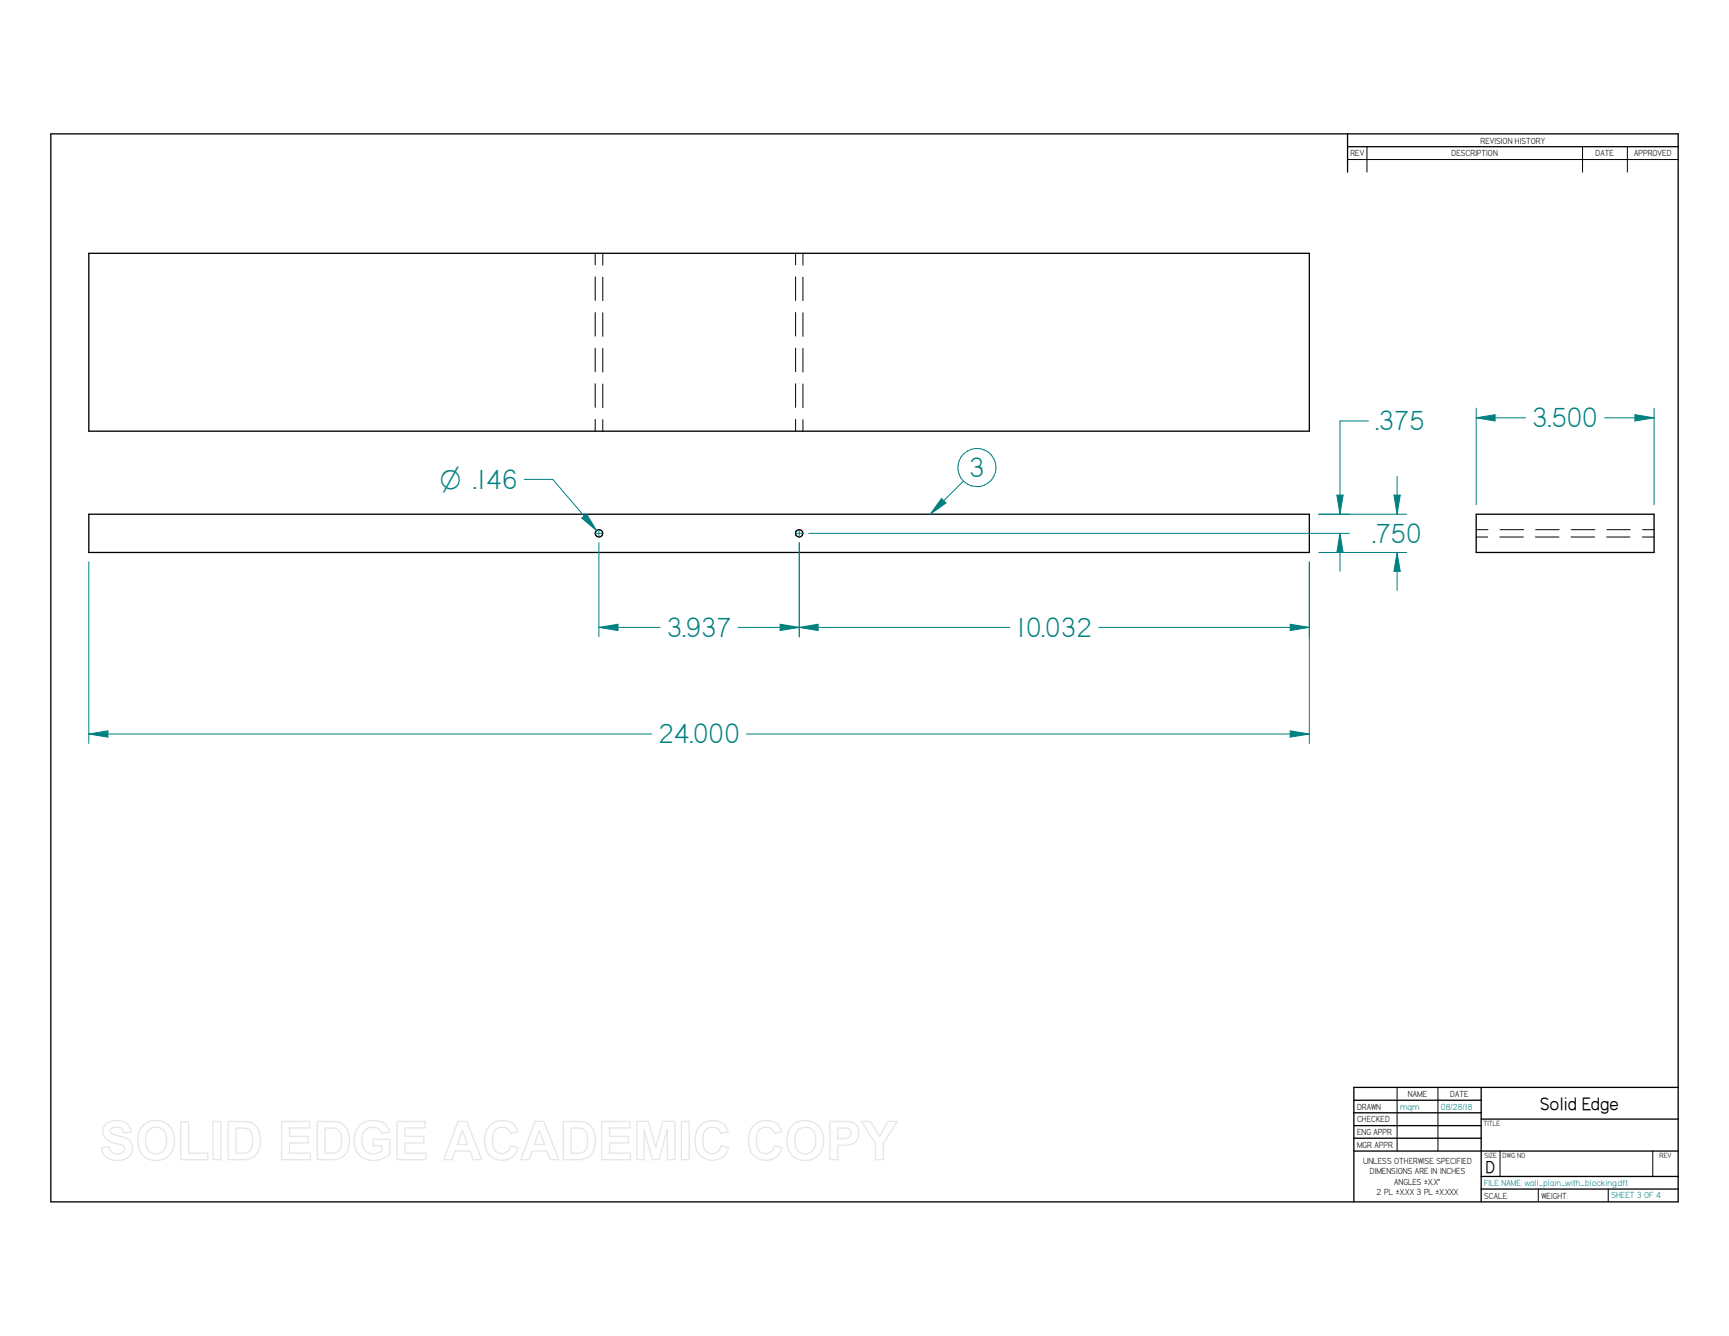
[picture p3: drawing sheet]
<svg xmlns="http://www.w3.org/2000/svg" width="279mm" height="216mm" viewBox="0 0 279 216" stroke-linecap="round" stroke-linejoin="round" font-family="sans-serif">
<g fill="none" stroke="#000" stroke-width=".21">
<path d="M8.2 21.6h263v172.6h-263zM217.8 21.6v6.2M217.8 23.7h53.4M14.4 40.9h197.2v28.8h-197.2zM14.4 83.1h197.2v6.2h-197.2zM238.5 83.1h28.8v6.2h-28.8zM218.8 177.8h20.6M218.8 179.8h20.6M239.4 175.7v18.5M271.2 175.7h-52.4v18.5M218.8 181.9h20.6M218.8 183.9h20.6"/>
<path d="M218.8 186h52.4M239.4 180.8h31.8M239.4 190.1h31.8M239.4 192.2h31.8"/>
<circle cx="96.8" cy="86.2" r=".6"/>
<circle cx="129.2" cy="86.2" r=".59"/>
</g>
<g fill="none" stroke="#000" stroke-width=".16">
<path d="M217.8 25.8h53.4M220.9 23.7v4.1M255.7 23.7v4.1M263 23.7v4.1M96.2 40.9v1.9M96.2 44.7v3.9M96.2 50.5v3.8M96.2 56.3v3.8M97.4 40.9v1.9M97.4 44.8v3.8M97.4 50.5v3.9M97.4 56.3v3.8"/>
<path d="M128.6 40.9v1.9M128.6 44.7v3.9M128.6 50.5v3.8M128.6 56.3v3.8M129.8 40.9v1.9M129.8 44.8v3.8M129.8 50.5v3.9M129.8 56.3v3.8M96.2 62v3.8M96.2 67.8v1.9M97.4 62.1v3.8M97.4 67.8v1.9"/>
<path d="M128.6 62v3.8M128.6 67.8v1.9M129.8 62.1v3.8M129.8 67.8v1.9M238.5 86.8h1.9M238.5 85.6h2M242.4 86.8h3.8M242.4 85.6h3.8M248.1 86.8h3.8M248.2 85.6h3.8M253.9 86.8h3.8M253.9 85.6h3.8"/>
<path d="M259.6 86.8h3.8M259.7 85.6h3.7M265.4 86.8h1.9M265.4 85.6h1.9M225.8 175.7v10.3M232.4 175.7v10.3M242.4 186v4.1M248.6 192.2v2M259.9 192.2v2M267.1 186v4.1"/>
</g>
<path d="M216.5 68h4.6M96.3 86.2h1M96.8 85.7v1M128.7 86.2h1M129.2 85.7v1M130.7 86.2h87.4M213.1 83.1h5M216 80h1l-.5 3.1z" fill="none" stroke="#008080" stroke-width=".16"/>
<path d="M216 80h1l-.5 3.1z" fill="#008080"/>
<path d="M216.5 86.2l.5 3.1h-1z" fill="none" stroke="#008080" stroke-width=".16"/>
<path d="M216.5 86.2l.5 3.1h-1z" fill="#008080"/>
<path d="M216.5 68v15.1M213.1 83.1h14.2M213.1 89.3h14.2M216.5 86.2v6.1M225.3 80h1l-.5 3.1z" fill="none" stroke="#008080" stroke-width=".16"/>
<path d="M225.3 80h1l-.5 3.1z" fill="#008080"/>
<path d="M225.8 89.3l.5 3h-1z" fill="none" stroke="#008080" stroke-width=".16"/>
<path d="M225.8 89.3l.5 3h-1z" fill="#008080"/>
<path d="M225.8 77v6.1M14.4 90.8v29.3M211.6 90.8v29.3M225.8 89.3v6.1M208.5 118.1l3.1 .5-3.1 .5z" fill="none" stroke="#008080" stroke-width=".16"/>
<path d="M208.5 118.1l3.1 .5-3.1 .5z" fill="#008080"/>
<path d="M14.4 118.6l3-.5v1z" fill="none" stroke="#008080" stroke-width=".16"/>
<path d="M14.4 118.6l3-.5v1z" fill="#008080"/>
<path d="M238.5 66v15.6M264.2 67l3.1 .5-3.1 .5zM267.3 66v15.6M14.4 118.6h90.9M120.6 118.6h91" fill="none" stroke="#008080" stroke-width=".16"/>
<path d="M264.2 67l3.1 .5-3.1 .5z" fill="#008080"/>
<path d="M238.5 67.5l3.1-.5v1z" fill="none" stroke="#008080" stroke-width=".16"/>
<path d="M238.5 67.5l3.1-.5v1z" fill="#008080"/>
<path d="M84.7 77.5h4.6l7.1 8.2M238.5 67.5h8M259.3 67.5h8M94 83.7l.8-.6 1.6 2.6z" fill="none" stroke="#008080" stroke-width=".16"/>
<path d="M94 83.7l.8-.6 1.6 2.6z" fill="#008080"/>
<path d="M129.2 87.7v15.2M211.6 90.8v12.1M208.5 100.9l3.1 .5-3.1 .5z" fill="none" stroke="#008080" stroke-width=".16"/>
<path d="M208.5 100.9l3.1 .5-3.1 .5z" fill="#008080"/>
<path d="M129.2 101.4l3-.5v1z" fill="none" stroke="#008080" stroke-width=".16"/>
<path d="M129.2 101.4l3-.5v1z" fill="#008080"/>
<path d="M96.8 87.7v15.2M129.2 87.7v15.2M126.1 100.9l3.1 .5-3.1 .5zM129.2 101.4h34M177.5 101.4h34.1" fill="none" stroke="#008080" stroke-width=".16"/>
<path d="M126.1 100.9l3.1 .5-3.1 .5z" fill="#008080"/>
<path d="M96.8 101.4l3.1-.5v1z" fill="none" stroke="#008080" stroke-width=".16"/>
<path d="M96.8 101.4l3.1-.5v1z" fill="#008080"/>
<path d="M155.7 77.7l-5.4 5.4M96.8 101.4h9.9M119.3 101.4h9.9" fill="none" stroke="#008080" stroke-width=".16"/>
<path d="M152.1 80.6l.8 .7-2.6 1.8z" fill="#008080"/>
<g fill="none" stroke="#008080" stroke-width=".16">
<path d="M152.1 80.6l.8 .7-2.6 1.8z"/>
<circle cx="157.9" cy="75.6" r="3.1"/>
</g>
<g fill="none" stroke="#e6e6e6" stroke-width=".21">
<path d="M17.2 181.6a2.98 2.98 0 0 1 3.6 .3l.4 1.1h-1.2a.91 .91 0 0 0-1.2-.8h-.3a.58 .58 0 0 0-.7 .5 .58 .58 0 0 0 .6 .6 5.9 5.9 0 0 1 2.6 1.1 1.94 1.94 0 0 1 .2 2.1 1.94 1.94 0 0 1-1.9 1 2.34 2.34 0 0 1-2.9-2l1.2-.2a1.32 1.32 0 0 0 1.2 1.2 1.32 1.32 0 0 0 1.4-.9 1.21 1.21 0 0 0-1.3-.8 2.38 2.38 0 0 1-2.2-1.6 1.69 1.69 0 0 1 .5-1.6zM23.3 181.7a3.1 3.1 0 0 1 3.6-.1 3.1 3.1 0 0 1 1.3 3.3 2.99 2.99 0 0 1-3.5 2.6 2.99 2.99 0 0 1-2.4-3.6 2.83 2.83 0 0 1 1-2.2zM24 182.7a1.73 1.73 0 0 1 2.1-.3 1.73 1.73 0 0 1 .8 1.9 1.8 1.8 0 0 1-2.4 2 2.58 2.58 0 0 1-.5-3.6zM29.2 181.3h1.3v5.1h3.1v1h-4.4zM34.4 181.2h1.3v6.2h-1.3zM36.9 181.2h2.3a2.52 2.52 0 0 1 2.9 2.7 2.83 2.83 0 0 1-2.3 3.5h-2.9zM38.1 182.3a2.87 2.87 0 0 1 2.2 .3 3.2 3.2 0 0 1 0 3.4l-.7 .3-1.5 .1zM45.5 181.2h4.5v1.1h-3.2v1.3h3v1.1h-3v1.7h3.4v1h-4.7zM51.3 181.2h2.3a2.52 2.52 0 0 1 2.9 2.7 2.83 2.83 0 0 1-2.3 3.5h-2.9zM52.5 182.3a2.87 2.87 0 0 1 2.2 .3 3.2 3.2 0 0 1 0 3.4l-.7 .3-1.5 .1zM58.1 181.9a3.4 3.4 0 0 1 4.3-.1l.5 1.2-1.2 .2a1.64 1.64 0 0 0-1.8-1 1.64 1.64 0 0 0-1.4 1.6 2.17 2.17 0 0 0 1.4 2.6h.9l.9-.5v-.7h-1.4v-1.1h2.7v2.5a3.8 3.8 0 0 1-5 0 3.8 3.8 0 0 1 .1-4.7zM64.2 181.2h4.5v1.1h-3.3v1.3h3.1v1.1h-3.1v1.7h3.4v1h-4.6z"/>
<path d="M74 181.2h1.4l2.5 6.2h-1.4l-.6-1.4h-2.4l-.4 1.4h-1.4zM74.7 182.7l.9 2.3h-1.7zM79.1 181.9a2.86 2.86 0 0 1 4.3 .3l.3 .7-1.2 .3a1.49 1.49 0 0 0-1.7-1 1.49 1.49 0 0 0-1.2 1.5v.5a1.76 1.76 0 0 0 1.5 2.2 1.53 1.53 0 0 0 1.4-1.3l1.2 .4a2.78 2.78 0 0 1-3.2 1.9 2.78 2.78 0 0 1-2.2-3.1 3.5 3.5 0 0 1 .8-2.4zM86.4 181.2h1.5l2.4 6.2h-1.4l-.5-1.4h-2.4l-.5 1.4h-1.3zM87.2 182.7l.8 2.3h-1.6zM91 181.2h2.3a2.52 2.52 0 0 1 2.9 2.7 2.83 2.83 0 0 1-2.2 3.5h-3zM92.3 182.3a2.87 2.87 0 0 1 2.1 .3 3.2 3.2 0 0 1 .1 3.4l-.7 .3-1.5 .1zM97.2 181.2h4.6v1.1h-3.3v1.3h3.1v1.1h-3.1v1.7h3.4v1h-4.7zM102.9 181.2h1.9l1.2 4.2 1.1-4.2h2v6.2h-1.2l-.1-4.9-1.3 4.9h-1.1l-1.3-4.9v4.9h-1.2zM110.1 181.2h1.3v6.2h-1.3zM113.1 181.9a2.86 2.86 0 0 1 4.3 .3l.3 .7-1.2 .3a1.49 1.49 0 0 0-1.7-1 1.49 1.49 0 0 0-1.2 1.5v.5a1.76 1.76 0 0 0 1.5 2.2 1.53 1.53 0 0 0 1.4-1.3l1.2 .4a2.78 2.78 0 0 1-3.2 1.9 2.78 2.78 0 0 1-2.2-3.1 3.5 3.5 0 0 1 .8-2.4zM121.7 181.9a2.86 2.86 0 0 1 4.3 .3l.3 .7-1.2 .3a1.49 1.49 0 0 0-1.7-1 1.49 1.49 0 0 0-1.2 1.5v.5a1.76 1.76 0 0 0 1.5 2.2 1.53 1.53 0 0 0 1.5-1.3l1.2 .4a2.78 2.78 0 0 1-3.3 1.9 2.78 2.78 0 0 1-2.2-3.1 3.5 3.5 0 0 1 .8-2.4z"/>
<path d="M128.2 181.7a3.1 3.1 0 0 1 3.6-.1 3.1 3.1 0 0 1 1.3 3.3 2.99 2.99 0 0 1-3.5 2.6 2.99 2.99 0 0 1-2.4-3.6 2.83 2.83 0 0 1 1-2.2zM128.9 182.7a1.73 1.73 0 0 1 2.1-.3 1.73 1.73 0 0 1 .8 1.9 1.8 1.8 0 0 1-2.4 2 2.58 2.58 0 0 1-.5-3.6zM134.1 181.2h2a2.43 2.43 0 0 1 2.3 .7 1.98 1.98 0 0 1 .2 2.2 1.98 1.98 0 0 1-2 1h-1.2v2.3h-1.3zM135.4 182.3h.9a.88 .88 0 0 1 1.1 .4 .88 .88 0 0 1-.3 1.1l-.6 .2h-1.1zM139.2 181.2h1.5l1.4 2.4 1.4-2.4h1.5l-2.3 3.6v2.6h-1.2v-2.6z"/>
</g>
<g font-size="5.1" fill="#008080">
<text x="222.2" y="69.6">.375</text>
<text x="247.6" y="69">3.500</text>
<text x="156.6" y="77.1">3</text>
<text x="221.8" y="87.7">.750</text>
<text x="107.8" y="102.9">3.937</text>
<text x="164.3" y="102.9">10.032</text>
<text x="106.4" y="120.1">24.000</text>
</g>
<text font-size="4.8" fill="#008080" x="71.1" y="79">O .146</text>
<text font-size="3.2" x="248.9" y="179.3">Solid Edge</text>
<text font-size="3.1" x="240.1" y="189.5">D</text>
<g font-size="1.6">
<text x="239.3" y="23.2">REVISION HISTORY</text>
<text x="218.2" y="25.2">REV</text>
<text x="234.6" y="25.2">DESCRIPTION</text>
<text x="257.9" y="25.2">DATE</text>
<text x="264.1" y="25.2">APPROVED</text>
<text x="219.3" y="179.3">DRAWN</text>
<text x="227.5" y="177.2">NAME</text>
<text x="234.4" y="177.2">DATE</text>
<text x="219.3" y="181.4">CHECKED</text>
<text x="219.3" y="183.4">ENG APPR</text>
<text x="219.3" y="185.5">MGR APPR</text>
<text x="220.3" y="188.1">UNLESS OTHERWISE SPECIFIED</text>
<text x="221.4" y="189.8">DIMENSIONS ARE IN INCHES</text>
<text x="225.3" y="191.4">ANGLES ±X.X°</text>
<text x="222.5" y="193.1">2 PL ±X.XX 3 PL ±X.XXX</text>
<text x="239.8" y="193.7">SCALE:</text>
<text x="249.1" y="193.7">WEIGHT:</text>
</g>
<g font-size="1.6" fill="#008080">
<text x="226.3" y="179.3">mqm</text>
<text x="232.8" y="179.3">08/28/18</text>
<text x="239.8" y="191.6">FILE NAME: wall_plain_with_blocking.dft</text>
<text x="260.4" y="193.7">SHEET 3 OF 4</text>
</g>
<g font-size="1.4">
<text x="239.7" y="181.9">TITLE</text>
<text x="239.9" y="187.1">SIZE</text>
<text x="242.8" y="187.1">DWG NO</text>
<text x="268.2" y="187.1">REV</text>
</g>
</svg>
